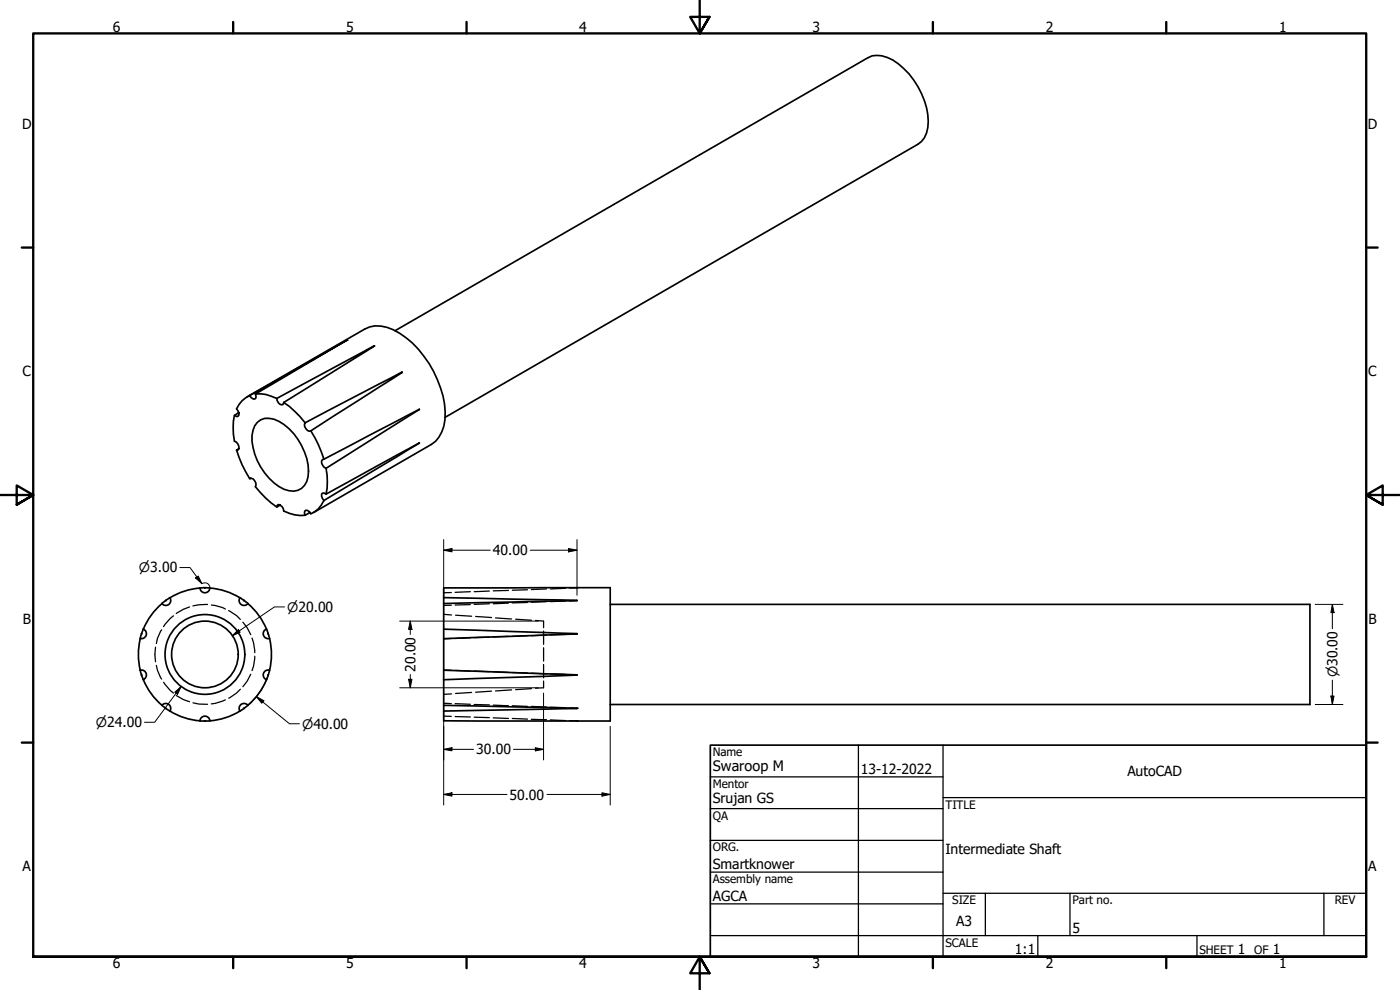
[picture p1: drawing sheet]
<svg xmlns="http://www.w3.org/2000/svg" width="420mm" height="297mm" viewBox="0 0 420 297" stroke-linecap="round" stroke-linejoin="round" font-family="sans-serif">
<!-- layer: Hidden (ANSI) -->
<g fill="none" stroke="#000" stroke-width=".38">
<path d="M135.4 177.8h-2.2M141.2 177.5l-4.6 .2M146.9 177.3l-4.6 .2M152.6 177.2l-4.6 .1M158.3 177l-4.6 .1M164 176.7l-4.6 .2M169.7 176.5l-4.5 .2M173.2 176.3l-2.3 .2M46.7 194.2l-.2 2.1 .2 2.3M46.9 199.6l.3 1.5 1.3 2.7M48.5 189l-1.3 2.6-.3 1.5M52.1 184.8l-1 .7-2 2.5"/>
<path d="M56.9 182.1l-1.8 .7-2.2 1.3M62.3 181.4l-2.6 .1-1.8 .3M63.4 181.5l3.4 .8 .8 .4M68.6 183.2l2.4 1.5 1.1 1.2M72.9 186.7l1.3 1.6 1 2.1M75.6 191.4l.5 1.4 .4 3M76.5 196.9l-.4 3-.5 1.3M133.2 184.3l2.3 .2M135.4 191.6l-2.2 .1M135.4 181.6l-2.2 .1M136.7 184.6l4.8 .3M141.2 191.4l-4.6 .2"/>
<path d="M141.2 181.4l-4.6 .1M142.7 185l4.8 .3M146.9 191.2l-4.6 .1M146.9 181.2l-4.6 .1M148.7 185.4l4.8 .3M152.6 190.9l-4.6 .2M152.6 181l-4.6 .2M154.7 185.8l4.8 .3M158.3 190.7l-4.6 .2M158.3 180.8l-4.6 .1M160.7 186.2l2.4 .2v1.9M163.1 189.3v4"/>
<path d="M163.1 194.4v4M163.1 199.4v4M164 190.5l-4.6 .2M164 180.5l-4.6 .2M169.7 190.4l-4.5 .1M169.7 180.3l-4.5 .2M173.2 190.2l-2.3 .1M173.2 180.2l-2.3 .1M49.1 204.7l2 2.5 1 .7M52.9 208.6l2.2 1.3 1.8 .7M57.9 210.9l1.8 .4h2.6M67.6 210l-3.1 1.1-1.1 .1"/>
<path d="M72.1 206.8l-1.1 1.1-2.4 1.6M75.2 202.3l-1 2.1-1.3 1.6M133.2 214.9h2.2M133.2 211l2.2 .1M133.2 201l2.2 .1M135.5 208.2l-2.3 .1M136.6 215l4.6 .1M136.6 211.1l4.6 .2M136.6 201.2l4.6 .1M141.5 207.8l-4.8 .3M142.3 215.2l4.6 .1M142.3 211.4l4.6 .1"/>
<path d="M142.3 201.3l4.6 .2M147.5 207.4l-4.8 .3M148 215.4l4.6 .2M148 211.6l4.6 .2M148 201.5l4.6 .2M153.5 207l-4.8 .3M153.7 215.6l4.6 .2M153.7 211.8l4.6 .1M153.7 201.8l4.6 .1M159.4 215.8l4.6 .1M159.4 211.9l4.6 .2M159.4 202l4.6 .2"/>
<path d="M159.5 206.6l-4.8 .3M163.1 204.3v2.1l-2.4 .1M165.2 216l4.5 .2M165.2 212.2l4.5 .1M165.2 202.2l4.5 .2M170.9 216.2l2.3 .1M170.9 212.4l2.3 .1M170.9 202.4l2.3 .1"/>
</g>
<!-- layer: Visible (ANSI) -->
<g fill="none" stroke="#000" stroke-width=".51">
<path d="M118.6 99.2l141.9-81.9a7.3 7.3 0 0 1 7.5 .7 23.6 23.6 0 0 1 10.6 18.4 7.7 7.7 0 0 1-3.1 6.9l-141.9 81.9M74.1 119.1l35.4-20.4a10.1 10.1 0 0 1 10.5 1.3 31.3 31.3 0 0 1 13.6 23.6 10.5 10.5 0 0 1-4.1 9.7l-35.4 20.5M74.9 118.7l29.2-16.6-27.5 16.1 .2 1.3-.4 .2-1-.4zM74.9 118.7a7.9 7.9 0 0 0-3.9 4 1.61 1.61 0 0 1 .4 2.3l-1-.4 1.3-.8M76.6 118.2a10.8 10.8 0 0 1 6.5 1.4M83.1 119.6l29.3-15.8-27.2 17M83.1 119.6a1.6 1.6 0 0 0 1.9 1.7l.2-.5M112.3 103.7l.1 .1M120.6 111.6l.1 .1M70.4 124.6a19.8 19.8 0 0 0 0 7.8 1.87 1.87 0 0 1 1 2.6l-.4 .1 .7-.4M71 135.1a34 34 0 0 0 3.9 8.5M77.2 126.7a5 5 0 0 1 6.5-.3 18.1 18.1 0 0 1 8.8 16.6 4.8 4.8 0 0 1-7.3 3.8 18.2 18.2 0 0 1-9.6-16.1l.9-3z"/>
<path d="M85.2 120.8a28.8 28.8 0 0 1 6.4 6.1M91.6 126.9l29-15.3-27.3 17.7a1.63 1.63 0 0 1-1.9-2zM93.3 129.3a35.1 35.1 0 0 1 3.9 8.5M96.8 137.9l29.1-15.1-28 17.7a1.94 1.94 0 0 1-1.1-2.6zM125.8 132.9l-28.6 17.3M125.9 133l-28 15.3-1.1-.4a1.54 1.54 0 0 0 .4 2.3M75.2 143.5l-.3 .1a1.7 1.7 0 0 1 1.7 2.4 28.8 28.8 0 0 0 6.5 6.1M84.1 151.6l-1 .5 .1-.5a1.32 1.32 0 0 1 1.8 1l.2 .7a11.3 11.3 0 0 0 6.4 1.3M97.2 150.2a7.3 7.3 0 0 1-3.9 4l-.5-.7-1-.4-.4 .3 .2 1.2 1.4-.8M97.9 140.5a19.8 19.8 0 0 1 0 7.8M60 176.4a20 20 0 0 0-9 3M61.6 176.4h.1"/>
<path d="M61.5 176.3l-1.5 .1a1.49 1.49 0 0 0 1.5 1.4 1.49 1.49 0 0 0 1.5-1.4l-1.5-.1M63 176.4a20 20 0 0 1 9 3M133.2 176.4l49.9-.1v40h-49.9zM133.2 179.3l40 .8-40 1M42.1 191.6a20 20 0 0 0 0 9.5M42.5 190.2l-.5 1.4M42.5 190.1v.1M43 188.7a1.49 1.49 0 0 1 .9 1.9 1.49 1.49 0 0 1-1.9 1M43 188.8l-.6 1.4M48.6 181.1a20 20 0 0 0-5.6 7.7M48.8 180.8l2.2-1.5a1.5 1.5 0 0 1-.4 2.1 1.5 1.5 0 0 1-2-.3zM49.8 180.1l-.1 .1"/>
<path d="M73.2 180.2h.1M73.2 180.1l-1.2-.8a1.5 1.5 0 0 0 .4 2.1 1.5 1.5 0 0 0 2-.3M73.2 180.1l.1 .1M73.3 180.2l1.1 .9M74.4 181.1a20 20 0 0 1 5.6 7.7M80 188.7a1.49 1.49 0 0 0-.9 1.9 1.49 1.49 0 0 0 1.8 1M80 188.8l.5 1.3M80.5 190.1a20.6 20.6 0 0 1 .4 11M80.5 190.1v.1M133.2 188.8l40 1.3-40 1.5M183.1 181.3h210v30.1h-210M42.4 202.5l.6 1.4"/>
<path d="M42.5 202.5l-.5-1.4a1.49 1.49 0 0 1 1.9 1 1.49 1.49 0 0 1-.9 1.8M42.5 202.5v.1M43 203.9a20 20 0 0 0 5.6 7.7M49.7 212.5l1.3 .8M49.7 212.5l-1.1-.9a1.49 1.49 0 0 1 2-.3 1.49 1.49 0 0 1 .4 2.1M49.8 212.6h.1M51 213.3a20.5 20.5 0 0 0 9 3 1.49 1.49 0 0 1 1.5-1.4 1.49 1.49 0 0 1 1.5 1.4 20.5 20.5 0 0 0 9-2.9M60 216.3h3M61.5 216.4h.1M73.2 212.6l-1.2 .7M73.2 212.6l1.2-1a1.49 1.49 0 0 0-2-.3 1.49 1.49 0 0 0-.4 2.1M73.3 212.5h-.1"/>
<path d="M80 203.9a20 20 0 0 1-5.6 7.7M80.5 202.5h.1M80.5 202.5v.1M80.5 202.6l-.5 1.3M80.9 201.1a1.49 1.49 0 0 0-1.8 1 1.49 1.49 0 0 0 .9 1.8M80.9 201.1l-.4 1.4M133.2 211.6l40 .9M133.2 201.1l40 1.4-40 1.4M173.2 212.6l-40 .7M173.2 212.5v.1"/>
<circle cx="61.5" cy="196.4" r="12"/>
<circle cx="61.5" cy="196.4" r="10"/>
</g>
<!-- layer: Hidden (ANSI) -->
<g fill="#000">
<circle cx="173.2" cy="190.2" r=".19"/>
<circle cx="173.2" cy="180.2" r=".19"/>
<circle cx="173.2" cy="212.5" r=".19"/>
<circle cx="173.2" cy="202.5" r=".19"/>
</g>
<!-- layer: Visible (ANSI) -->
<g fill="#000">
<circle cx="104.1" cy="102.1" r=".25"/>
<circle cx="173.2" cy="176.3" r=".25"/>
<circle cx="173.2" cy="216.3" r=".25"/>
</g>
<!-- layer: Border (ANSI) -->
<g fill="none" stroke="#000" stroke-width=".7">
<path d="M70 6.6v3.4M140 6.6v3.4M210 0v10l-2.9-4.9h5.8l-2.9 4.9 2.9-4.9M280 6.6v3.4M350 6.6v3.4M6.5 74.3h3.5M410 74.3h3.4M0 148.5h10l-5-2.8v5.7l5-2.9-5 2.9M420 148.5h-10l5-2.8v5.7l-5-2.9 5 2.9M6.5 222.8h3.5M410 222.8h3.4M10 287.1v-277.1h400v277.1h-400h400"/>
<path d="M70 287.1v3.4M140 287.1v3.4M212.9 292l-2.9-4.9 2.9 4.9h-5.8l2.9-4.9v9.9M280 287.1v3.4M350 287.1v3.4"/>
</g>
<!-- layer: Title (ANSI) -->
<g fill="none" stroke="#000" stroke-width=".38">
<path d="M213.2 233.1h69.8M257.6 223.6v63.5M283 239.3h127M283 223.6v63.5M213.2 242.6h69.8M213.2 252.1h69.8M213.2 261.7h69.8M213.2 271.2h69.8M283 268h127M295.7 268v12.7M321.1 268v12.7M397.3 268v12.7"/>
<path d="M213.2 280.7h196.8M311.5 280.7v6.4M359.2 280.7v6.4"/>
</g>
<path d="M213.2 223.6h196.8v63.5h-196.8z" fill="none" stroke="#000" stroke-width=".51"/>
<!-- layer: Dimension (ANSI) -->
<g fill="none" stroke="#000" stroke-width=".3">
<path d="M54 170.3h3l3.6 4.8M58.7 173.4l.8-.6 1.1 2.3zM60.7 175.1a1.49 1.49 0 0 1 2.3 1.1M133.2 165.1l2.4-.5v1zM133.2 161.9v17.6M133.2 165.1h13.9M159.1 165.1h14.1M170.6 164.6l2.6 .5-2.6 .5zM173.2 161.9v16.7M69.7 190.7l1.9-1.8 .5 .8zM85.4 182.1h-3l-12.7 8.6M120 186.4h41.5"/>
<path d="M123.1 186.4l.5 2.4h-1zM123.1 186.4v4M394.7 181.3h8.3M399.9 181.3l.5 2.5h-1zM399.9 181.3v7.3M52.5 207.7l1.9-1.7-1.1 2.3zM54.4 206l-8 10.7h-3M77 209l2.2 1.2-.7 .8zM77 209l9.9 8.2h3M80.5 202.6a20 20 0 0 1-5.8 8.7M120 206.4h41.5M122.6 203.8h1l-.5 2.6z"/>
<path d="M123.1 202.4v4M133.2 213.2v28.3M163.1 207.9v20.1M183.1 217.9v23.6M394.7 211.4h8.3M399.4 208.8h1l-.5 2.6zM399.9 204.1v7.3M133.2 224.8l2.4-.5v1zM133.2 238.4l2.4-.5v1zM133.2 224.8h8.9M133.2 238.4h18.9M154.1 224.8h9"/>
<path d="M160.7 224.3l2.4 .5-2.4 .5zM164.1 238.4h19M180.7 237.9l2.4 .5-2.4 .5z"/>
</g>
<g fill="#000">
<path d="M58.7 173.4l.8-.6 1.1 2.3z" fill-rule="evenodd"/>
<path d="M133.2 165.1l2.4-.5v1z" fill-rule="evenodd"/>
<path d="M170.6 164.6l2.6 .5-2.6 .5z" fill-rule="evenodd"/>
<path d="M69.7 190.7l1.9-1.8 .5 .8z" fill-rule="evenodd"/>
<path d="M123.1 186.4l.5 2.4h-1z" fill-rule="evenodd"/>
<path d="M399.9 181.3l.5 2.5h-1z" fill-rule="evenodd"/>
<path d="M52.5 207.7l1.9-1.7-1.1 2.3z" fill-rule="evenodd"/>
<path d="M77 209l2.2 1.2-.7 .8z" fill-rule="evenodd"/>
<path d="M122.6 203.8h1l-.5 2.6z" fill-rule="evenodd"/>
<path d="M399.4 208.8h1l-.5 2.6z" fill-rule="evenodd"/>
<path d="M133.2 224.8l2.4-.5v1z" fill-rule="evenodd"/>
<path d="M133.2 238.4l2.4-.5v1z" fill-rule="evenodd"/>
<path d="M160.7 224.3l2.4 .5-2.4 .5z" fill-rule="evenodd"/>
<path d="M180.7 237.9l2.4 .5-2.4 .5z" fill-rule="evenodd"/>
</g>
<text font-size="4.3" x="213.9" y="231.4">Swaroop M</text>
<g font-size="4.2">
<text x="33.8" y="9.6">6</text>
<text x="103.9" y="9.6">5</text>
<text x="173.9" y="9.6">4</text>
<text x="243.8" y="9.6">3</text>
<text x="313.9" y="9.6">2</text>
<text x="383.9" y="9.6">1</text>
<text x="6.7" y="38.7">D</text>
<text x="410.5" y="38.7">D</text>
<text x="6.8" y="113">C</text>
<text x="410.7" y="113">C</text>
<text x="148" y="166.6">40.00</text>
<text x="6.9" y="187.2">B</text>
<text x="410.7" y="187.2">B</text>
<text x="124.7" y="201.5" transform="rotate(-90 124.7 201.5)">20.00</text>
<text x="142.9" y="226.4">30.00</text>
<text x="258.4" y="232.3">13-12-2022</text>
<text x="338.3" y="232.9">AutoCAD</text>
<text x="152.9" y="239.9">50.00</text>
<text x="213.9" y="241">Srujan GS</text>
<text x="283.8" y="256.3">Intermediate Shaft</text>
<text x="6.8" y="261.4">A</text>
<text x="213.9" y="260.8">Smartknower</text>
<text x="410.7" y="261.4">A</text>
<text x="213.9" y="270.4">AGCA</text>
<text x="287" y="277.8">A3</text>
<text x="321.9" y="279.9">5</text>
<text x="304.6" y="286.3">1:1</text>
<text x="371.5" y="286.2">1</text>
<text x="382" y="286.2">1</text>
<text x="33.8" y="290.5">6</text>
<text x="103.9" y="290.5">5</text>
<text x="173.9" y="290.5">4</text>
<text x="243.8" y="290.5">3</text>
<text x="313.9" y="290.5">2</text>
<text x="383.9" y="290.5">1</text>
</g>
<g font-size="3.9">
<text x="41.7" y="171.8">⌀3.00</text>
<text x="86.2" y="183.6">⌀20.00</text>
<text x="401.4" y="203.2" transform="rotate(-90 401.4 203.2)">⌀30.00</text>
<text x="28.8" y="218.2">⌀24.00</text>
<text x="90.7" y="218.7">⌀40.00</text>
</g>
<g font-size="3.5">
<text x="213.9" y="226.9">Name</text>
<text x="213.9" y="236.4">Mentor</text>
<text x="213.9" y="245.9">QA</text>
<text x="283.8" y="242.6">TITLE</text>
<text x="213.9" y="255.4">ORG.</text>
<text x="213.9" y="265">Assembly name</text>
<text x="285.8" y="271.3">SIZE</text>
<text x="321.9" y="271.3">Part no.</text>
<text x="400.6" y="271.3">REV</text>
<text x="283.8" y="284">SCALE</text>
<text x="360" y="286.2">SHEET</text>
<text x="376.4" y="286.2">OF</text>
</g>
</svg>
